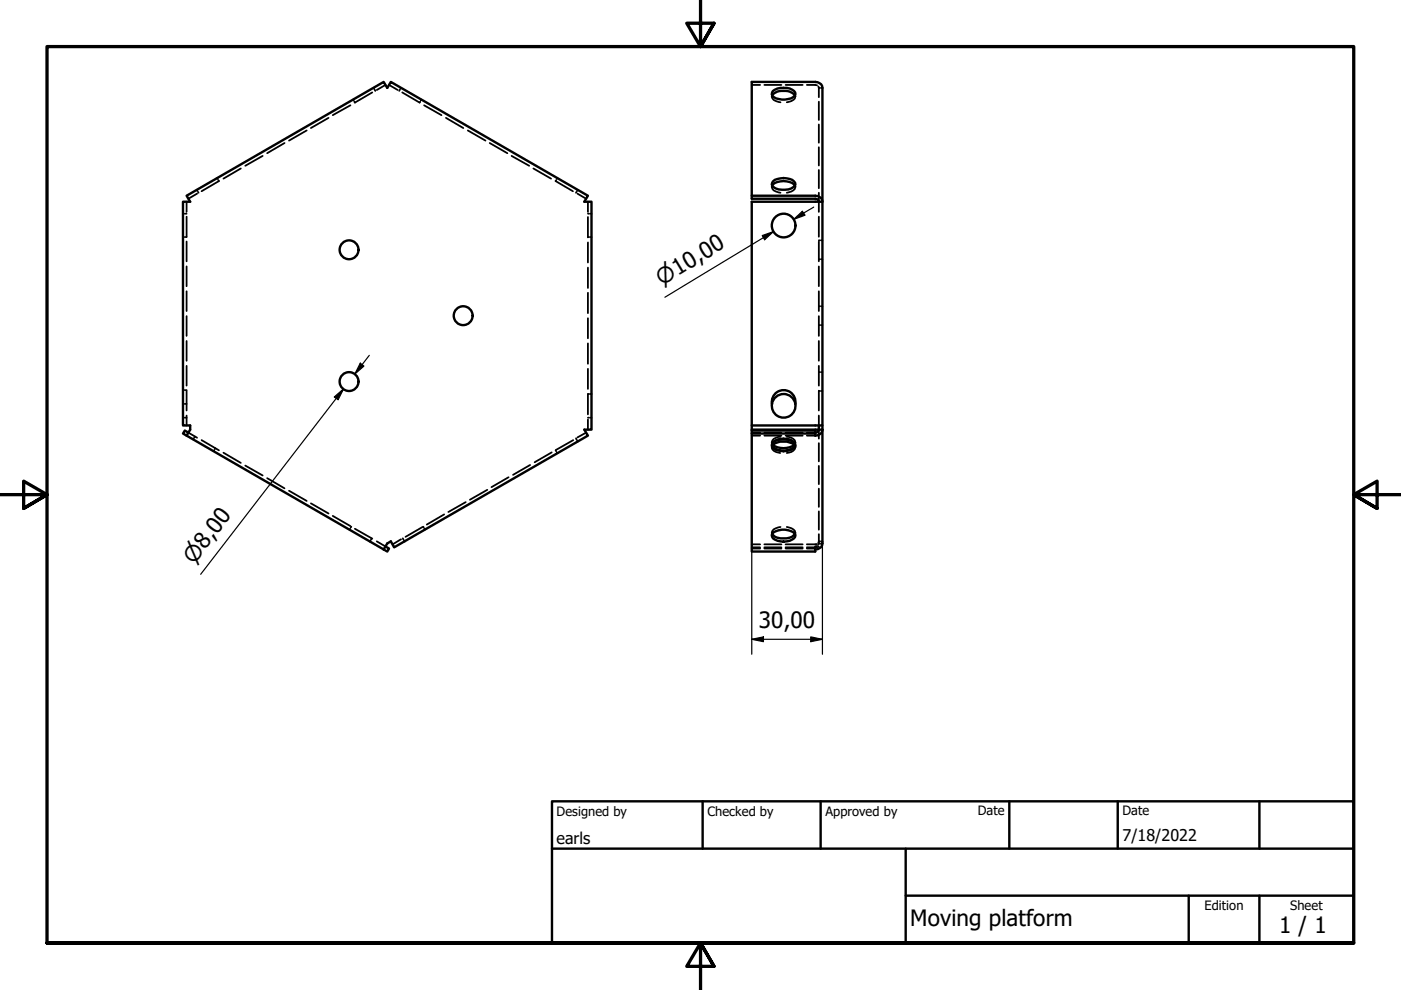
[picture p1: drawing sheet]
<svg xmlns="http://www.w3.org/2000/svg" width="297mm" height="210mm" viewBox="0 0 297 210" stroke-linecap="round" stroke-linejoin="round" font-family="sans-serif">
<!-- layer: Hidden (ISO) -->
<g fill="none" stroke="#000" stroke-width=".38">
<path d="M78.9 19.6l-3.7 2.2-.1-.2M79.2 18.6l.1 .2M79.4 19l.2 .3M81.7 18l-1.8 1.1M82.5 18l1.8 1.1M84.8 19l-.2 .3M85 18.6l-.1 .2M85.3 19.6l3.7 2.2 .1-.2M159.4 18h1.8M162.1 18h3.6M163.6 19.8v.3M166.6 18h3.6"/>
<path d="M168.7 19.8v.3M171.1 18l2.1 .1M173.5 18.3l.1 .3M173.6 18.6h.3M173.6 18.6v2M174.1 18.6h.3M46 37.8l.2 .1M46.3 38.2l.1 .2-3.7 2.1M51.1 35.7l-3.7 2.2M55.7 33.1l-3.7 2.1M60.3 30.3l-3.7 2.2M65 27.7l-3.7 2.1"/>
<path d="M69.7 25l-3.8 2.1M74.3 22.3l-3.8 2.1M74.9 21.1l.1 .2M89.3 21.1l-.1 .2M89.9 22.3l3.7 2.1M94.6 25l3.6 2.1M99.2 27.7l3.7 2.1M103.8 30.3l3.8 2.2M108.5 33.1l3.7 2.1M113.1 35.7l3.7 2.2M117.9 38.2l-.1 .2 3.7 2.1M118.2 37.8l-.2 .1"/>
<path d="M163.6 20.3v.2M163.6 39v.2M163.6 39.4v.3M163.7 20.2a1.02 1.02 0 0 0 .8 1.2l1 .3M163.7 39.3a1.02 1.02 0 0 0 .8 1.3l1 .3M168.5 20.2a.93 .93 0 0 1-.7 1.2l-1 .3M168.5 39.3a.93 .93 0 0 1-.7 1.3l-1 .3M168.7 20.3v.2M168.7 39v.2M168.7 39.4v.3M173.6 21.6v3.8M173.6 26.4v3.9"/>
<path d="M173.6 31.2v3.9M173.6 36v3.9M38.8 50.3h.3M38.8 45.3h.3M39.3 50.3h.3M39.3 45.3h.3M39.6 42.8v2.1M39.6 45.9v4.3M39.6 51.2v4.2M39.6 56.5v4.2M41.7 40.2l.1 .3M41.8 41.1l-1.9 1"/>
<path d="M42 40.7l.1 .2M122.2 40.7l-.1 .2M122.4 41.1l1.9 1M122.5 40.2l-.1 .3M124.7 50.3h.2M124.7 45.3h.2M124.7 42.8v2.1M124.7 46v4.3M124.7 51.4v4.3M124.7 56.7v4.4M125.2 50.3h.2M125.2 45.3h.2"/>
<path d="M173.6 40.9v4M173.6 45.9v4.3M173.6 51.2v4.2M173.6 56.5v4.2M173.6 51h.3M173.6 55h.3M174.1 51h.3M174.1 55h.3M39.6 61.8v4.1M39.6 67v4.2M39.6 72.3v4.2M39.6 77.6v4.2"/>
<path d="M124.7 62.1v4.3M124.7 67.5v4.2M124.7 72.8v4.3M124.7 78.2v4.3M173.6 61.8v4.1M173.6 67v4.2M173.6 72.3v4.2M173.6 77.6v4.2M173.6 78.9h.3M173.6 64.9h.3M173.6 68.9h.3M174.1 78.9h.3"/>
<path d="M174.1 64.9h.3M174.1 68.9h.3M38.8 85.6h.3M38.8 88.6h.3M38.8 82.7h.3M39.3 85.6h.3M39.3 88.6h.3M39.3 82.7h.3M39.6 82.8v4.2M39.6 88.1v2.1M39.9 91.7l1.9 1.1M41.1 92.9l-.1 .3"/>
<path d="M41.3 92.6l-.1 .1M42.7 93.3l3.7 2.2M45.4 95.5l-.1 .2M45.7 95l-.2 .2M47.4 96l3.7 2.1M52 98.7l3.7 2.1M112.4 98.6l-3.6 2.1M117 95.9l-3.7 2.1M117.8 95.5l.1 .2M118 95.9l.2 .2M121.5 93.3l-3.6 2.1M122.1 92.9l.1 .3"/>
<path d="M122.4 93.4l.1 .2M124.3 91.7l-1.9 1M124.7 88.6h.2M124.7 88.9v2.2M124.9 83.5h-.2v4.4M125.2 88.6h.2M125.2 83.5h.2M159.4 91.7h1.8M159.4 92.4h1.8M162.1 91.7h3.6M162.1 92.4h3.6M163.6 93.8v.2"/>
<path d="M163.6 94.2v.4M163.6 94.7v.1M163.9 93.7a3.7 3.7 0 0 1 4.5 0M163.9 94.7a3.6 3.6 0 0 0 4.4 0M163.9 94.3l-.3 .4a1.56 1.56 0 0 0 1.8 1.3M165.5 92.6a1.86 1.86 0 0 0-1.9 1.2l.1 .3M166.6 91.7h3.6M166.6 92.4h3.6M166.8 92.6a2.17 2.17 0 0 1 1.7 .8v.7M168.4 94.3a.95 .95 0 0 1-.7 1.6l-.9 .1M168.7 93.8v.2M168.7 94.2v.4"/>
<path d="M168.7 94.7v.1M171.1 91.7h1.7M171.1 92.4h1.7M173.6 82.8v4.2M173.6 88.1v2.1M173.6 91.1v1.9M173.6 94v3.8M173.6 98.8v3.9M173.6 82.9h.3M174.1 82.9h.3M56.6 101.4l3.7 2.1M61.3 104l3.7 2.2"/>
<path d="M65.9 106.7l3.8 2.2M70.5 109.4l3.8 2.1M74.2 112.1l-.1 .2M74.5 111.7l-.1 .2M75.2 112.1l3.7 2.1M78.5 114.6l-.1 .2M78.8 114.1l-.1 .3M79.9 114.8l1.8 1.1M85 114.3l-1.8 1.1M85.4 114.1l.1 .3M85.7 114.6l.1 .2M89.6 111.7l-3.6 2.1"/>
<path d="M89.7 111.7l.2 .2M90 112.1l.1 .2M94.2 109.1l-3.7 2.1M98.7 106.5l-3.6 2.1M103.3 103.9l-3.7 2.1M107.8 101.2l-3.6 2.1M159.4 115.4h1.8M159.4 116h1.8M159.4 116.3h1.8M162.1 115.4h3.6M162.1 116h3.6M162.1 116.3h3.6"/>
<path d="M163.6 112.9v.2M163.6 113.3v.3M165.5 111.7a2.16 2.16 0 0 0-1.9 1.2l.1 .4M166.6 115.4h3.6M166.6 116h3.6M166.6 116.3h3.6M166.8 111.7a1.98 1.98 0 0 1 1.8 1.2l-.1 .4M168.7 112.9v.2M168.7 113.3v.3M171.1 116.3h1.7v.2M171.1 116h1.7M173.2 115.4h-2.1"/>
<path d="M173.2 115.7l-.4 .2v.1M173.6 115.9l-.8 .1M173.6 115.2l-.1 .3M173.6 103.6v3.9M173.6 108.4v3.9M173.6 113.3v1.9M173.6 115.2h.3M173.9 114.8h-.3l-.1 .3M174.1 114.8h.3l-.3 .6M174.1 115.2h.3"/>
</g>
<!-- layer: Visible (ISO) -->
<g fill="none" stroke="#000" stroke-width=".51">
<path d="M163.9 19.3a4.2 4.2 0 0 1 4.4 0 .94 .94 0 0 1 .2 1 .94 .94 0 0 1-.8 .6 4 4 0 0 1-3.9-.6l-.2-.3zM163.7 20.2a3.7 3.7 0 0 1 4.8 0M163.7 39.3a3.5 3.5 0 0 1 4.8 0M163.9 38.5a3.9 3.9 0 0 1 4.4 0l.3 .3a1.74 1.74 0 0 1-2.2 1.4 2.48 2.48 0 0 1-2.8-1.1zM159.4 41.5v-24.1h13.4a1.48 1.48 0 0 1 1.6 1.2v24.2a1.3 1.3 0 0 0-1.6-1.3h-13.4v.6h13.4a.66 .66 0 0 1 .8 .7M39.6 92.4l41.7 24.1M39.9 91.7l-.7-.4-.4 .6 .8 .5 .7-1.3v-.9h-1.5v-47.4h1.5l-.7-1.3 41.7-24.1 .8 1.2 .8-1.2 41.8 24.1-.8 1.3h1.5v48.3h-1.5l.8 1.3-41.1 23.6-.7-1.2-.8 .4-.8 1.3M159.4 90.2v-47.4h15v47.4h-15v.9h15a1.3 1.3 0 0 1-1.6 1.3v-1.1h-13.4v.6h13.4M163.7 85.7a2.51 2.51 0 0 1 2.4-3 2.51 2.51 0 0 1 2.5 3M163.7 94.1a3.5 3.5 0 0 0 4.8 0M163.8 94a3.7 3.7 0 0 1 4.7 0 .8 .8 0 0 1-.5 1.3 4.4 4.4 0 0 1-4.1-.3l-.3-.7zM163.9 94.3a4 4 0 0 1 4.5 0"/>
<path d="M173.6 90.2v.9a.66 .66 0 0 1-.8 .6M174.4 90.2v25a1.3 1.3 0 0 1-1.6 1.3v.4h-13.4v-25M81.7 115.9l.8 .4-.4 .6-.8-.4M163.7 113.3a3.6 3.6 0 0 0 4.6 .2l.2-.2M163.8 113.1a3.7 3.7 0 0 1 4.7 0 .8 .8 0 0 1-.5 1.3 4 4 0 0 1-4.1-.3l-.3-.7z"/>
<circle cx="74" cy="53" r="2"/>
<circle cx="166.1" cy="47.8" r="2.51"/>
<circle cx="98.2" cy="66.9" r="2"/>
<circle cx="74" cy="80.9" r="2"/>
<circle cx="166.1" cy="86" r="2.51"/>
</g>
<!-- layer: Border (ISO) -->
<path d="M148.5 -.1v10l-2.9-5h5.8l-2.9 5 2.9-5M0 104.9h10l-5-2.9v5.8l5-2.9-5 2.9M297 104.9h-10l5-2.9v5.8l-5-2.9 5 2.9M10 199.9v-190h277v190h-277h277M151.4 204.9l-2.9-5 2.9 5h-5.8l2.9-5v10" fill="none" stroke="#000" stroke-width=".7"/>
<!-- layer: Title (ISO) -->
<path d="M117 169.9h170v30h-170zM117 179.9h170M149 169.9v10M174 169.9v10M192 179.9v20M214 169.9v10M237 169.9v10M267 169.9v10M192 189.9h95M252 189.9v10M267 189.9v10" fill="none" stroke="#000" stroke-width=".51"/>
<!-- layer: Dimension (ISO) -->
<g fill="none" stroke="#000" stroke-width=".25">
<path d="M161.6 49.9l2.4-.8-1.9 1.7zM161.9 50.4l2.1-1.3-23 13.9M168.3 46.5l1.8-1.7 .6 .8zM172.5 43.9l-4.2 2.6M76.4 77l.8 .6-2 1.7zM78.3 75.3l-3.1 4M70.9 84.2l1.9-1.7-1.1 2.2zM71.3 84.5l1.5-2-30.3 39.3M159.4 116.9v21.8M174.4 115.2v23.5M159.4 135.5l2.5-.5v1.1zM159.4 135.5h15"/>
<path d="M171.9 135l2.5 .5-2.5 .6z"/>
</g>
<g fill="#000">
<path d="M161.6 49.9l2.4-.8-1.9 1.7z" fill-rule="evenodd"/>
<path d="M168.3 46.5l1.8-1.7 .6 .8z" fill-rule="evenodd"/>
<path d="M76.4 77l.8 .6-2 1.7z" fill-rule="evenodd"/>
<path d="M70.9 84.2l1.9-1.7-1.1 2.2z" fill-rule="evenodd"/>
<path d="M159.4 135.5l2.5-.5v1.1z" fill-rule="evenodd"/>
<path d="M171.9 135l2.5 .5-2.5 .6z" fill-rule="evenodd"/>
</g>
<g font-size="4.8">
<text x="160.9" y="133.1">30,00</text>
<text x="193" y="196.3">Moving platform</text>
<text x="271.2" y="197.8">1 / 1</text>
</g>
<g font-size="4.6">
<text x="140.3" y="60.6" transform="rotate(-31 140.3 60.6)">⌀10,00</text>
<text x="41.1" y="119.7" transform="rotate(-52 41.1 119.7)">⌀8,00</text>
</g>
<g font-size="3.4">
<text x="118" y="178.9">earls</text>
<text x="238" y="178.3">7/18/2022</text>
</g>
<g font-size="2.7">
<text x="118" y="173">Designed by</text>
<text x="150" y="173">Checked by</text>
<text x="175" y="173">Approved by</text>
<text x="207.3" y="172.9">Date</text>
<text x="238" y="172.9">Date</text>
<text x="255.4" y="193">Edition</text>
<text x="273.6" y="193">Sheet</text>
</g>
</svg>
